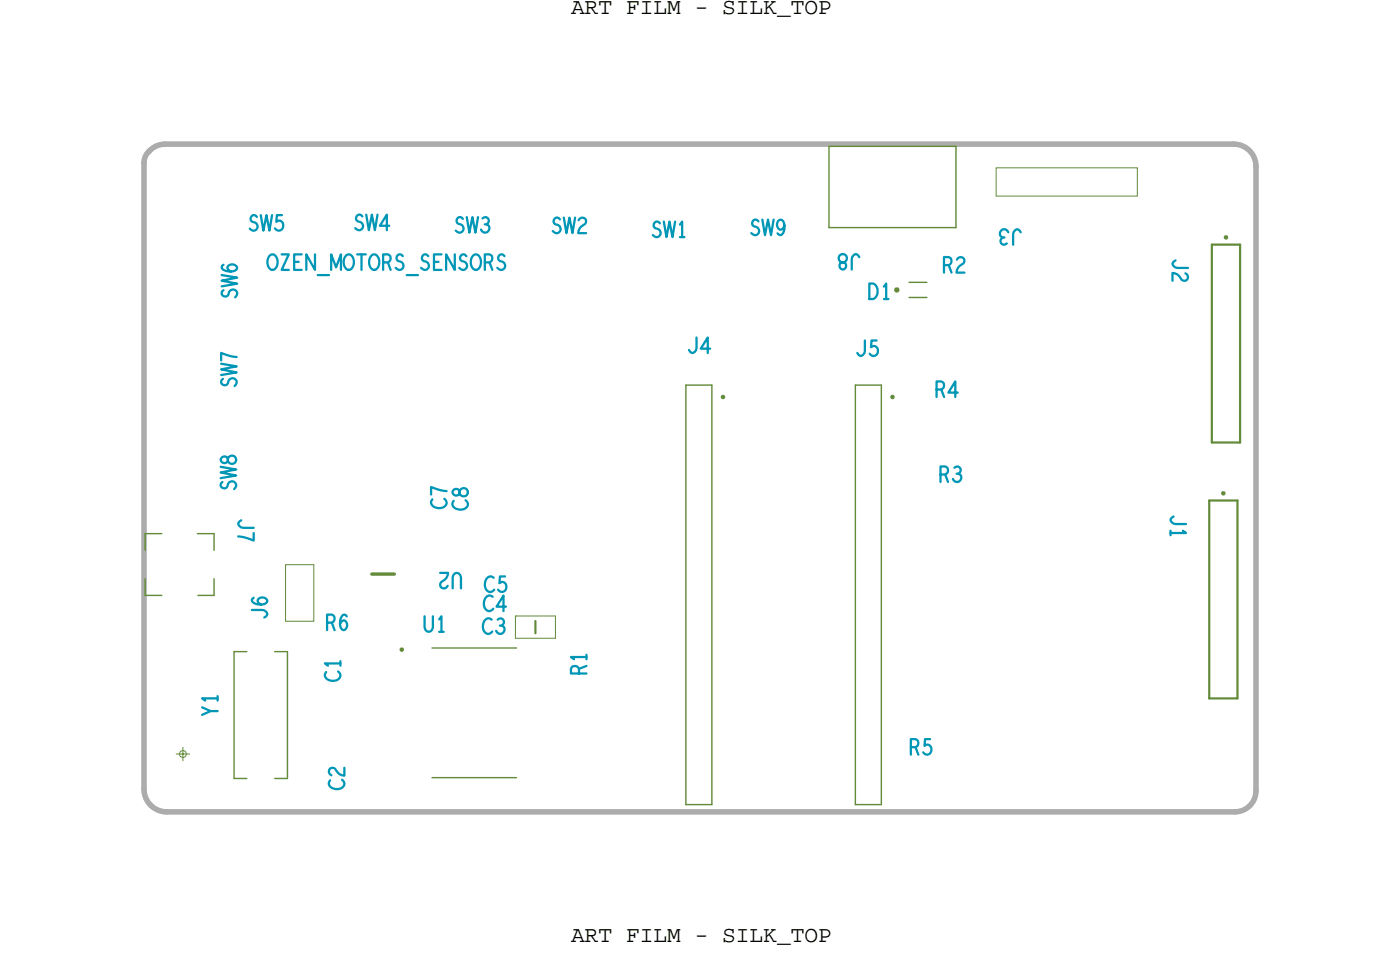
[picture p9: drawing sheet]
<svg xmlns="http://www.w3.org/2000/svg" width="126mm" height="86mm" viewBox="0 0 126 86" stroke-linecap="round" stroke-linejoin="round" font-family="sans-serif">
<!-- layer: Board Outline -->
<path d="M13 14.6v56.3zM13.3 13.6l.2-.1zM13.4 13.6l-.3 .5-.2 .5M14.9 12.9h96zM14.9 12.9l-.8 .2-.6 .4M111 13a2 2 0 0 1 1.9 1.9M112.9 14.9v56.2zM13 70.9a2.05 2.05 0 0 0 2 2M15 72.9h96zM113 71.1a1.9 1.9 0 0 1-2 1.8" fill="none" stroke="#acacac" stroke-width=".5"/>
<path d="M13.5 13.6l.6-.5 .8-.2h96a2 2 0 0 1 2 2.1v55.9a2 2 0 0 1-2 2h-96a2 2 0 0 1-1.9-2v-55.9l.1-.8z" fill="none" stroke="#acacac" stroke-width=".09"/>
<!-- layer: Components -->
<g fill="none" stroke="#638b3a" stroke-width=".13">
<path d="M74.5 13.2h11.5zM74.5 13.1v7.3zM86 13.2v7.3zM61.7 34.6v37.7zM61.7 34.6h2.3zM64 34.6v37.7zM74.5 20.4h11.5zM76.9 34.6v37.7zM76.9 34.6h2.4zM79.3 34.6v37.7zM81.7 25.4h1.6zM81.7 26.7h1.6z"/>
<path d="M13 53.5h1.6zM13 52v1.5zM13 47.9h1.6zM13 47.9v1.5zM17.7 47.9h1.5zM17.8 53.5h1.5zM19.3 52v1.5zM19.3 47.9v1.5zM21 58.5h1.2zM21 58.5v11.4zM24.7 58.5h1.1zM25.9 58.5v11.4z"/>
<path d="M38.9 58.2h7.5zM21.1 69.9h1.1zM24.7 69.9h1.2zM38.9 69.9h7.5zM61.7 72.3h2.3zM76.9 72.3h2.4z"/>
</g>
<path d="M33.4 51.6h2.1z" fill="none" stroke="#638b3a" stroke-width=".3"/>
<g fill="none" stroke="#638b3a" stroke-width=".2">
<path d="M64.9 35.6h.1l.1 .1-.1 .1zM80.2 35.6h.1v.1v.1zM109 22v17.8zM109 22h2.5zM109 39.8h2.5zM110.2 21.3v-.1l.1 .2h-.1zM111.5 22v17.8zM36 58.3h.1l.1 .1-.1 .1zM48.1 55.8v1.1zM108.7 45v17.8zM108.7 45h2.6zM109.9 44.3l.1-.1 .1 .2h-.1z"/>
<path d="M111.3 45v17.8zM108.7 62.8h2.6z"/>
</g>
<path d="M89.6 15.1h12.7v2.5h-12.7zM25.7 50.7h2.5v5.1h-2.5zM46.3 57.3h3.6zM46.3 55.3h.1zM46.3 55.4v1.9zM46.4 55.3h3.5zM49.9 55.3v2z" fill="none" stroke="#638b3a" stroke-width=".09"/>
<!-- layer: Drawing Origin -->
<path d="M15.8 67.7h1.3M16.2 67.5l.2-.1 .3 .1 .1 .2-.1 .3-.3 .1-.2-.1-.1-.3zM16.4 67.1v1.3" fill="none" stroke="#638b3a" stroke-width=".09"/>
<g font-size="2.4" fill="#0097b7">
<text x="22.3" y="20.7">SW5</text>
<text x="31.8" y="20.7">SW4</text>
<text x="40.8" y="20.9">SW3</text>
<text x="49.6" y="21">SW2</text>
<text x="58.6" y="21.3">SW1</text>
<text x="67.4" y="21.1">SW9</text>
<text x="77.4" y="22.8" transform="rotate(-180 77.4 22.8)">J8</text>
<text x="92" y="20.6" transform="rotate(-180 92 20.6)">J3</text>
<text x="105.4" y="23.2" transform="rotate(90 105.4 23.2)">J2</text>
<text x="21.3" y="26.9" transform="rotate(-90 21.3 26.9)">SW6</text>
<text x="24" y="24.3">OZEN_MOTORS_SENSORS</text>
<text x="78" y="26.9">D1</text>
<text x="84.7" y="24.5">R2</text>
<text x="21.3" y="34.8" transform="rotate(-90 21.3 34.8)">SW7</text>
<text x="61.8" y="31.7">J4</text>
<text x="76.9" y="32">J5</text>
<text x="84.1" y="35.7">R4</text>
<text x="21.2" y="44.1" transform="rotate(-90 21.2 44.1)">SW8</text>
<text x="21.4" y="46.6" transform="rotate(90 21.4 46.6)">J7</text>
<text x="40.2" y="45.7" transform="rotate(-90 40.2 45.7)">C7</text>
<text x="42.1" y="45.9" transform="rotate(-90 42.1 45.9)">C8</text>
<text x="84.4" y="43.3">R3</text>
<text x="105.3" y="46.2" transform="rotate(90 105.3 46.2)">J1</text>
<text x="41.6" y="51.5" transform="rotate(-180 41.6 51.5)">U2</text>
<text x="43.5" y="53.2">C5</text>
<text x="24" y="55.7" transform="rotate(-90 24 55.7)">J6</text>
<text x="29.2" y="56.6">R6</text>
<text x="38" y="56.8">U1</text>
<text x="43.3" y="57">C3</text>
<text x="43.4" y="54.9">C4</text>
<text x="19.6" y="64.4" transform="rotate(-90 19.6 64.4)">Y1</text>
<text x="30.6" y="61.3" transform="rotate(-90 30.6 61.3)">C1</text>
<text x="52.7" y="60.7" transform="rotate(-90 52.7 60.7)">R1</text>
<text x="31" y="71" transform="rotate(-90 31 71)">C2</text>
<text x="81.7" y="67.8">R5</text>
</g>
<g font-size="2.1">
<text x="51.4" y="1.2">ART FILM - SILK_TOP</text>
<text x="51.4" y="84.7">ART FILM - SILK_TOP</text>
</g>
</svg>
